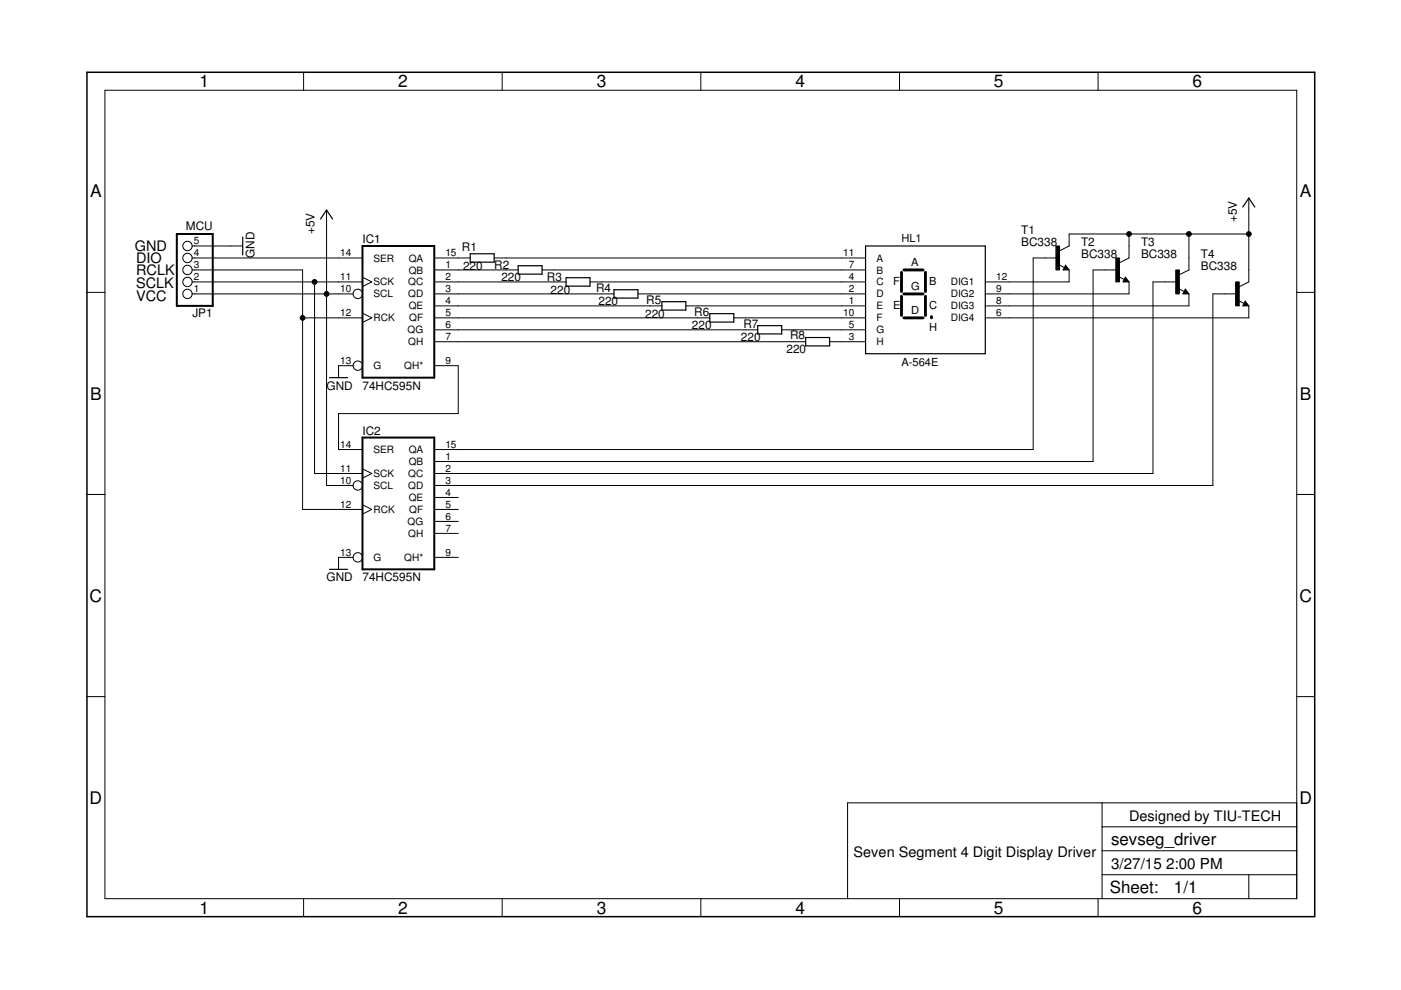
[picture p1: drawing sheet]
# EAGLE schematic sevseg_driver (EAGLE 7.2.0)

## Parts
HL1  A-564E  [C/A-564]
IC1  74HC595N  [DIL16]
IC2  74HC595N  [DIL16]
JP1  MCU  PINHD-1X5  [1X05]
R1  220  R-EU_0204/7  [0204/7]
R2  220  R-EU_0204/7  [0204/7]
R3  220  R-EU_0204/7  [0204/7]
R4  220  R-EU_0204/7  [0204/7]
R5  220  R-EU_0204/7  [0204/7]
R6  220  R-EU_0204/7  [0204/7]
R7  220  R-EU_0204/7  [0204/7]
R8  220  R-EU_0204/7  [0204/7]
T1  BC338  [TO92-EBC]
T2  BC338  [TO92-EBC]
T3  BC338  [TO92-EBC]
T4  BC338  [TO92-EBC]

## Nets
GND: IC1.13(G) IC2.13(G) JP1.5
N$1: IC1.15(QA) R1.1
N$2: HL1.3(H) R8.2
N$3: HL1.11(A) R1.2
N$4: IC1.1(QB) R2.1
N$5: HL1.7(B) R2.2
N$6: HL1.4(C) R3.2
N$7: IC1.2(QC) R3.1
N$8: IC1.3(QD) R4.1
N$9: IC1.9(QH*) IC2.14(SER)
N$10: HL1.12(DIG1) T1.E
N$11: HL1.9(DIG2) T2.E
N$12: HL1.8(DIG3) T3.E
N$13: HL1.6(DIG4) T4.E
N$14: IC1.14(SER) JP1.4
N$15: HL1.2(D) R4.2
N$16: HL1.1(E) R5.2
N$17: IC1.4(QE) R5.1
N$18: IC1.5(QF) R6.1
N$19: HL1.10(F) R6.2
N$20: HL1.5(G) R7.2
N$21: IC1.6(QG) R7.1
N$22: IC1.7(QH) R8.1
N$23: IC2.15(QA) T1.B
N$24: IC2.1(QB) T2.B
N$25: IC2.2(QC) T3.B
N$26: IC2.3(QD) T4.B
N$27: IC1.12(RCK) IC2.12(RCK) JP1.3
N$28: IC1.11(SCK) IC2.11(SCK) JP1.2
VCC: IC1.10(SCL) IC2.10(SCL) JP1.1 T1.C T2.C T3.C T4.C ; supply symbol labelled +5V
Unconnected: IC2.4(QE) IC2.5(QF) IC2.6(QG) IC2.7(QH) IC2.9(QH*)

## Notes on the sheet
- GND
- DIO
- RCLK
- SCLK
- VCC
- Designed by TIU-TECH
- Seven Segment 4 Digit Display Driver

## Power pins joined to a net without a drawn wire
GND: IC1.8(GND) IC2.8(GND)
VCC: IC1.16(VCC) IC2.16(VCC)

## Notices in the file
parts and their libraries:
led-seg: 2009 Draw by Ivan A-R. License CC-BY-SA 3.0
